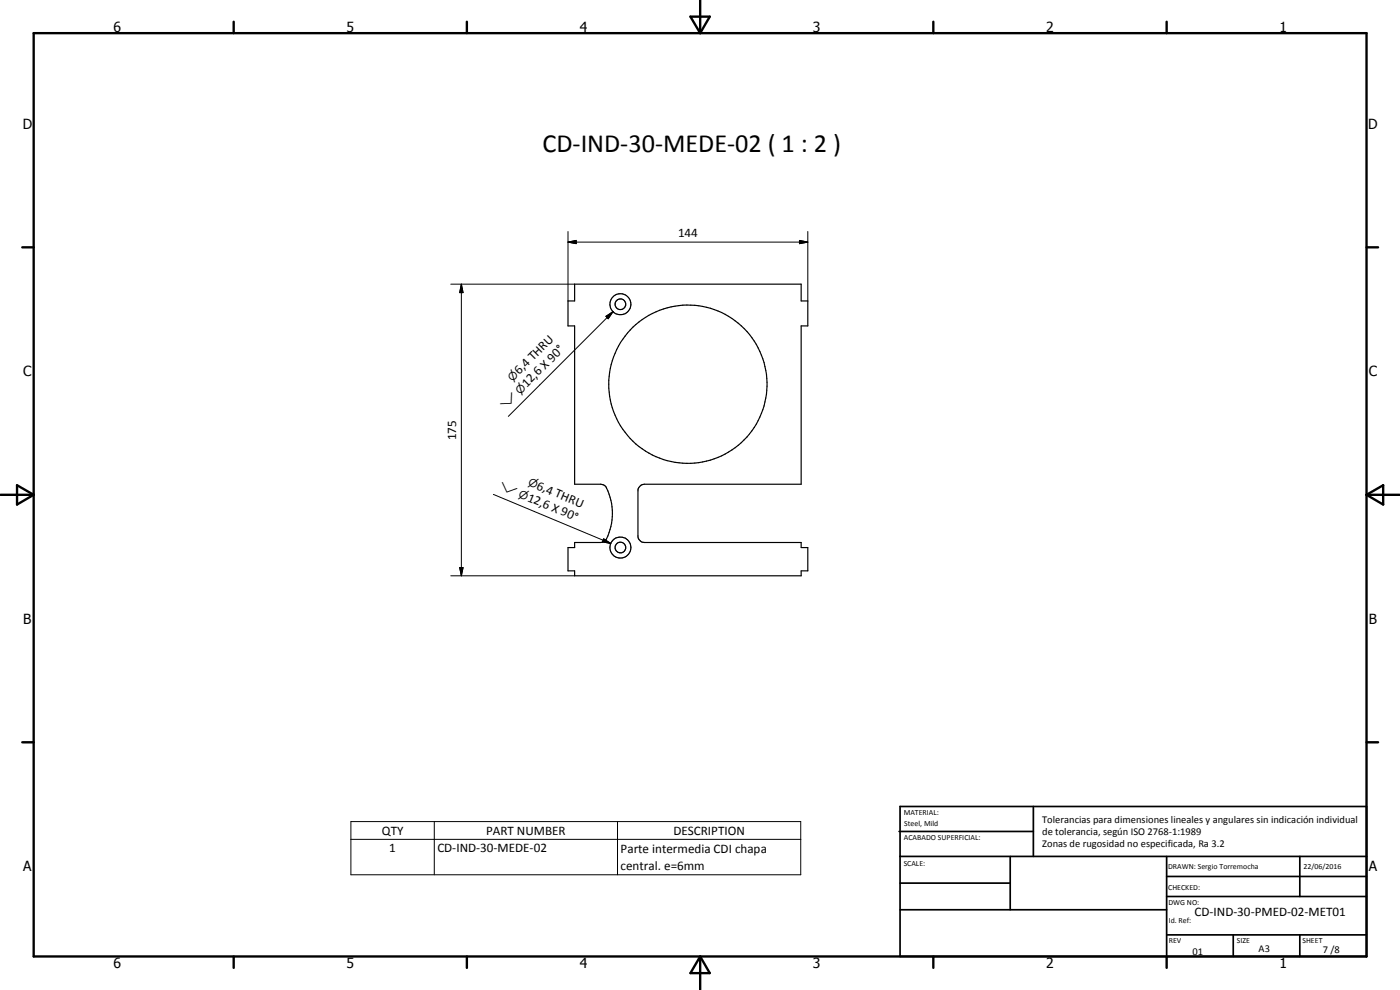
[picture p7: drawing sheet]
<svg xmlns="http://www.w3.org/2000/svg" width="420mm" height="297mm" viewBox="0 0 420 297" stroke-linecap="round" stroke-linejoin="round" font-family="sans-serif">
<g fill="none" stroke="#000" stroke-width=".35">
<path d="M172.5 85.3h67.9v5h2v7.5h-2v47.5h-46.9a2.07 2.07 0 0 0-2 1.6v14.2a2.07 2.07 0 0 0 2 1.7h46.9v1.5h2v7h-2v1.5h-67.9v-1.5h-2v-7h2v-1.5h7.7l1.2-.4a14.3 14.3 0 0 0 2.4-8.3 16.8 16.8 0 0 0-2.1-8.2l-.5-.4-1-.2h-7.7v-47.5h-2v-7.5h2z"/>
<circle cx="186.2" cy="91.3" r="3.1"/>
<circle cx="186.2" cy="91.3" r="1.6"/>
<circle cx="206.4" cy="115.3" r="23.7"/>
<circle cx="186.2" cy="164.3" r="3.1"/>
<circle cx="186.2" cy="164.3" r="1.6"/>
</g>
<g fill="none" stroke="#000" stroke-width=".71">
<path d="M10.1 9.9h400v277.1h-400zM70.1 6.5v3.4M140.1 6.5v3.4M207.2 5h5.8l-2.9 4.9zM210.1 0v9.9M280.1 6.5v3.4M350.1 6.5v3.4M6.7 74.2h3.4M410.1 74.2h3.5M.1 148.5h10M5.1 145.6l5 2.9-5 2.9zM410.1 148.5h10"/>
<path d="M410.1 148.5l5-2.9v5.8zM6.7 222.7h3.4M410.1 222.7h3.5M70.1 287v3.4M140.1 287v3.4M210.1 287v10M210.1 287l2.9 5h-5.8zM280.1 287v3.4M350.1 287v3.4"/>
</g>
<g fill="none" stroke="#000" stroke-width=".51">
<path d="M269.8 249.5h40.3M270.1 242h140v45h-140zM270.1 257h140M303.2 257v16M310.1 242v15M350.1 257v30M390.1 257v12M270.1 265h33.1M270.1 273h80M350.1 269h60M350.1 263h60M350.1 280.5h60"/>
<path d="M370.1 280.5v6.5M390.1 280.5v6.5"/>
</g>
<g fill="none" stroke="#000" stroke-width=".3">
<path d="M170.5 72.6l2.4-.5v1zM170.5 72.6h71.9M170.5 69.5v20.8M239.9 72.1l2.5 .5-2.5 .5zM242.4 69.5v20.8M135.3 85.3h37.2M138.5 85.3l.5 2.5h-1zM138.5 85.3v87.5M181.9 94.9l2.1-1.4-1.5 2.1zM184 93.5l-31.4 31.4M148.1 148.3l35.2 14.8M135.3 172.8h37.2"/>
<path d="M138 170.3h1l-.5 2.5zM181.2 161.7l2.1 1.4-2.5-.5zM105.3 246.5h135v16h-135zM105.3 251.8h135M130.3 246.5v16M185.3 246.5v16"/>
</g>
<path d="M170.5 72.6l2.4-.5v1zM239.9 72.1l2.5 .5-2.5 .5zM138.5 85.3l.5 2.5h-1zM181.9 94.9l2.1-1.4-1.5 2.1zM138 170.3h1l-.5 2.5zM181.2 161.7l2.1 1.4-2.5-.5z" fill="#000"/>
<text font-size="7.9" x="162.8" y="45.5">CD-IND-30-MEDE-02 ( 1 : 2 )</text>
<g font-size="4.2">
<text x="34" y="9.6">6</text>
<text x="104" y="9.6">5</text>
<text x="174" y="9.6">4</text>
<text x="244" y="9.6">3</text>
<text x="314" y="9.6">2</text>
<text x="384" y="9.6">1</text>
<text x="6.8" y="38.7">D</text>
<text x="410.6" y="38.7">D</text>
<text x="7" y="112.9">C</text>
<text x="410.8" y="112.9">C</text>
<text x="7" y="187.1">B</text>
<text x="410.8" y="187.1">B</text>
<text x="7" y="261.4">A</text>
<text x="410.8" y="261.4">A</text>
<text x="34" y="290.4">6</text>
<text x="104" y="290.4">5</text>
<text x="174" y="290.4">4</text>
<text x="244" y="290.4">3</text>
<text x="314" y="290.4">2</text>
<text x="384" y="290.4">1</text>
</g>
<g font-size="3.9">
<text x="203.5" y="71.1">144</text>
<text x="155.8" y="112.5" transform="rotate(-45 155.8 112.5)">6,4 THRU</text>
<text x="158.1" y="116.5" transform="rotate(-45 158.1 116.5)">12,6 X 90°</text>
<text x="136.9" y="132.1" transform="rotate(-90 136.9 132.1)">175</text>
<text x="160.9" y="146.6" transform="rotate(23 160.9 146.6)">6,4 THRU</text>
<text x="158.1" y="150.2" transform="rotate(23 158.1 150.2)">12,6 X 90°</text>
<text x="114.6" y="250.4">QTY</text>
<text x="145.9" y="250.4">PART NUMBER</text>
<text x="202.1" y="250.4">DESCRIPTION</text>
<text x="116.8" y="255.8">1</text>
<text x="131.3" y="255.8">CD-IND-30-MEDE-02</text>
<text x="186.3" y="255.8">Parte intermedia CDI chapa</text>
<text x="186.3" y="261.2">central. e=6mm</text>
<text x="358.5" y="275">CD-IND-30-PMED-02-MET01</text>
</g>
<g font-size="3.3">
<text x="153.8" y="114.5" transform="rotate(-45 153.8 114.5)">n</text>
<text x="156.1" y="118.4" transform="rotate(-45 156.1 118.4)">n</text>
<text x="151.6" y="122.9" transform="rotate(-45 151.6 122.9)">w</text>
<text x="149.6" y="146.7" transform="rotate(23 149.6 146.7)">w</text>
<text x="155.4" y="149.1" transform="rotate(23 155.4 149.1)">n</text>
<text x="158.3" y="145.6" transform="rotate(23 158.3 145.6)">n</text>
</g>
<g font-size="3.1">
<text x="312.7" y="246.8">Tolerancias para dimensiones lineales y angulares sin indicación individual</text>
<text x="312.7" y="250.4">de tolerancia, según ISO 2768-1:1989</text>
<text x="312.7" y="254">Zonas de rugosidad no especificada, Ra 3.2</text>
<text x="357.9" y="286.4">01</text>
<text x="377.7" y="285.6">A3</text>
<text x="397" y="285.9">7 /8</text>
</g>
<g font-size="2.4">
<text x="271.2" y="244.4">MATERIAL:</text>
<text x="271.3" y="252">ACABADO SUPERFICIAL:</text>
<text x="271.4" y="247.9">Steel, Mild</text>
<text x="271.2" y="259.7">SCALE:</text>
<text x="350.6" y="260.8">DRAWN: Sergio Torremocha</text>
<text x="391.2" y="260.6">22/06/2016</text>
<text x="350.6" y="267">CHECKED:</text>
<text x="350.6" y="271.4">DWG NO:</text>
<text x="350.8" y="276.9">Id. Ref:</text>
<text x="350.8" y="282.8">REV</text>
<text x="371.2" y="282.9">SIZE</text>
<text x="390.9" y="282.9">SHEET</text>
</g>
</svg>
